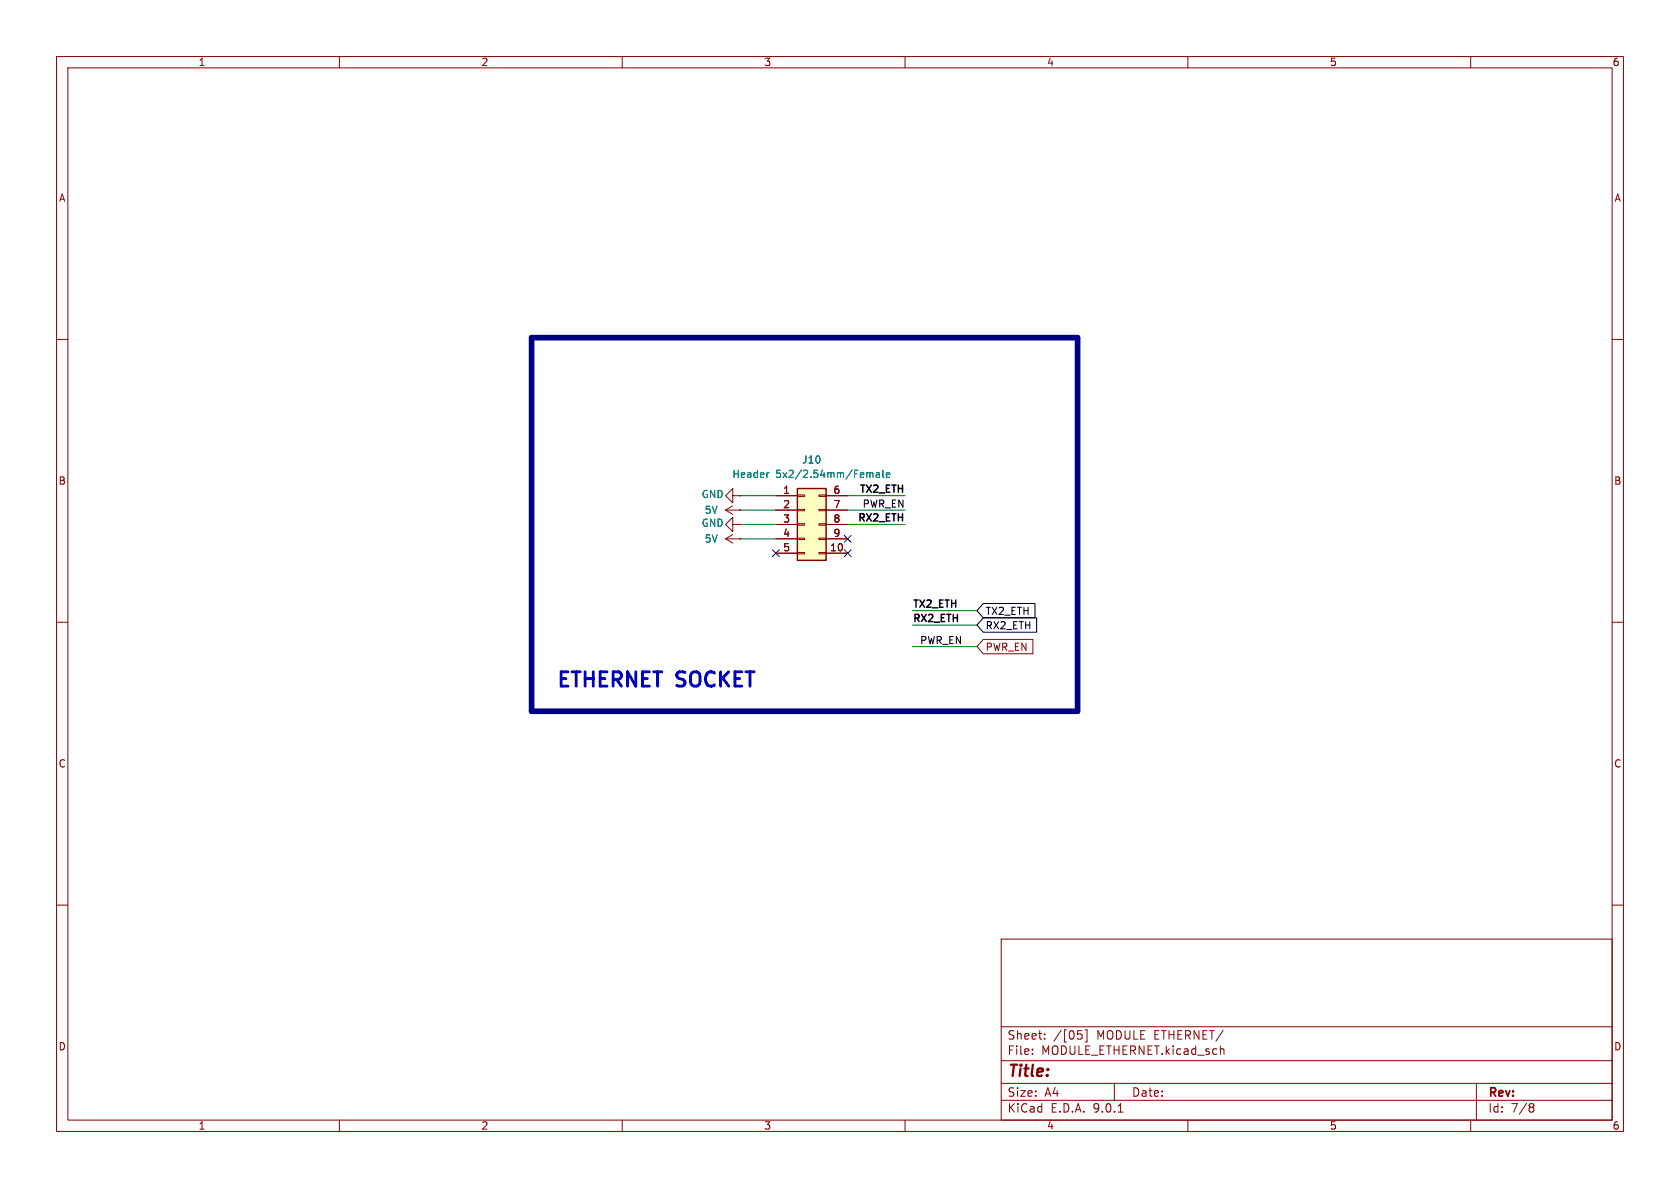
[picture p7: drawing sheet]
(kicad_sch
 (version 20250114)
 (generator "eeschema")
 (generator_version "9.0")
 (paper "A4")
 (lib_symbols
  (symbol "Connector_Generic:Conn_02x05_Top_Bottom"
   (pin_names
    (offset 1.016) (hide yes)) (exclude_from_sim no) (in_bom yes) (on_board yes)
   (property "Reference" "J" (at 1.27 7.62 0) (effects (font (size 1.27 1.27))))
   (property "Value" "Conn_02x05_Top_Bottom" (at 1.27 -7.62 0) (effects (font (size 1.27 1.27))))
   (property "Footprint" "" (at 0 0 0) (effects (font (size 1.27 1.27)) (hide yes)))
   (property "Datasheet" "~" (at 0 0 0) (effects (font (size 1.27 1.27)) (hide yes)))
   (property "Description" "Generic connector, double row, 02x05, top/bottom pin numbering scheme (row 1: 1...pins_per_row, row2: pins_per_row+1 ... num_pins), script generated (kicad-library-utils/schlib/autogen/connector/)" (at 0 0 0) (effects (font (size 1.27 1.27)) (hide yes)))
   (symbol "Conn_02x05_Top_Bottom_1_1"
    (rectangle (start -1.27 6.35) (end 3.81 -6.35) (stroke (width 0.254) (type default)) (fill (type background)))
    (rectangle (start -1.27 5.207) (end 0 4.953) (stroke (width 0.1524) (type default)) (fill (type none)))
    (rectangle (start -1.27 2.667) (end 0 2.413) (stroke (width 0.1524) (type default)) (fill (type none)))
    (rectangle (start -1.27 0.127) (end 0 -0.127) (stroke (width 0.1524) (type default)) (fill (type none)))
    (rectangle (start -1.27 -2.413) (end 0 -2.667) (stroke (width 0.1524) (type default)) (fill (type none)))
    (rectangle (start -1.27 -4.953) (end 0 -5.207) (stroke (width 0.1524) (type default)) (fill (type none)))
    (rectangle (start 3.81 5.207) (end 2.54 4.953) (stroke (width 0.1524) (type default)) (fill (type none)))
    (rectangle (start 3.81 2.667) (end 2.54 2.413) (stroke (width 0.1524) (type default)) (fill (type none)))
    (rectangle (start 3.81 0.127) (end 2.54 -0.127) (stroke (width 0.1524) (type default)) (fill (type none)))
    (rectangle (start 3.81 -2.413) (end 2.54 -2.667) (stroke (width 0.1524) (type default)) (fill (type none)))
    (rectangle (start 3.81 -4.953) (end 2.54 -5.207) (stroke (width 0.1524) (type default)) (fill (type none)))
    (pin passive line (at -5.08 5.08 0) (length 3.81) (name "Pin_1" (effects (font (size 1.27 1.27)))) (number "1" (effects (font (size 1.27 1.27)))))
    (pin passive line (at -5.08 2.54 0) (length 3.81) (name "Pin_2" (effects (font (size 1.27 1.27)))) (number "2" (effects (font (size 1.27 1.27)))))
    (pin passive line (at -5.08 0 0) (length 3.81) (name "Pin_3" (effects (font (size 1.27 1.27)))) (number "3" (effects (font (size 1.27 1.27)))))
    (pin passive line (at -5.08 -2.54 0) (length 3.81) (name "Pin_4" (effects (font (size 1.27 1.27)))) (number "4" (effects (font (size 1.27 1.27)))))
    (pin passive line (at -5.08 -5.08 0) (length 3.81) (name "Pin_5" (effects (font (size 1.27 1.27)))) (number "5" (effects (font (size 1.27 1.27)))))
    (pin passive line (at 7.62 5.08 180) (length 3.81) (name "Pin_6" (effects (font (size 1.27 1.27)))) (number "6" (effects (font (size 1.27 1.27)))))
    (pin passive line (at 7.62 2.54 180) (length 3.81) (name "Pin_7" (effects (font (size 1.27 1.27)))) (number "7" (effects (font (size 1.27 1.27)))))
    (pin passive line (at 7.62 0 180) (length 3.81) (name "Pin_8" (effects (font (size 1.27 1.27)))) (number "8" (effects (font (size 1.27 1.27)))))
    (pin passive line (at 7.62 -2.54 180) (length 3.81) (name "Pin_9" (effects (font (size 1.27 1.27)))) (number "9" (effects (font (size 1.27 1.27)))))
    (pin passive line (at 7.62 -5.08 180) (length 3.81) (name "Pin_10" (effects (font (size 1.27 1.27)))) (number "10" (effects (font (size 1.27 1.27))))))
   (embedded_fonts no))
  (symbol "power:GND"
   (power)
   (pin_numbers (hide yes))
   (pin_names
    (offset 0) (hide yes)) (exclude_from_sim no) (in_bom yes) (on_board yes)
   (property "Reference" "#PWR" (at 0 -6.35 0) (effects (font (size 1.27 1.27)) (hide yes)))
   (property "Value" "GND" (at 0 -3.81 0) (effects (font (size 1.27 1.27))))
   (property "Footprint" "" (at 0 0 0) (effects (font (size 1.27 1.27)) (hide yes)))
   (property "Datasheet" "" (at 0 0 0) (effects (font (size 1.27 1.27)) (hide yes)))
   (property "Description" "Power symbol creates a global label with name \"GND\" , ground" (at 0 0 0) (effects (font (size 1.27 1.27)) (hide yes)))
   (symbol "GND_0_1"
    (polyline (pts (xy 0 0) (xy 0 -1.27) (xy 1.27 -1.27) (xy 0 -2.54) (xy -1.27 -1.27) (xy 0 -1.27)) (stroke (width 0) (type default)) (fill (type none))))
   (symbol "GND_1_1"
    (pin power_in line (at 0 0 270) (length 0) (name "~" (effects (font (size 1.27 1.27)))) (number "1" (effects (font (size 1.27 1.27))))))
   (embedded_fonts no))
  (symbol "power:VCC"
   (power)
   (pin_numbers (hide yes))
   (pin_names
    (offset 0) (hide yes)) (exclude_from_sim no) (in_bom yes) (on_board yes)
   (property "Reference" "#PWR" (at 0 -3.81 0) (effects (font (size 1.27 1.27)) (hide yes)))
   (property "Value" "VCC" (at 0 3.556 0) (effects (font (size 1.27 1.27))))
   (property "Footprint" "" (at 0 0 0) (effects (font (size 1.27 1.27)) (hide yes)))
   (property "Datasheet" "" (at 0 0 0) (effects (font (size 1.27 1.27)) (hide yes)))
   (property "Description" "Power symbol creates a global label with name \"VCC\"" (at 0 0 0) (effects (font (size 1.27 1.27)) (hide yes)))
   (symbol "VCC_0_1"
    (polyline (pts (xy -0.762 1.27) (xy 0 2.54)) (stroke (width 0) (type default)) (fill (type none)))
    (polyline (pts (xy 0 2.54) (xy 0.762 1.27)) (stroke (width 0) (type default)) (fill (type none)))
    (polyline (pts (xy 0 0) (xy 0 2.54)) (stroke (width 0) (type default)) (fill (type none))))
   (symbol "VCC_1_1"
    (pin power_in line (at 0 0 90) (length 0) (name "~" (effects (font (size 1.27 1.27)))) (number "1" (effects (font (size 1.27 1.27))))))
   (embedded_fonts no)))
 (text "ETHERNET SOCKET\n"
  (exclude_from_sim no)
  (at 116.078 120.396 0)
  (effects (font (size 2.54 2.54) (thickness 0.508)
    (bold yes))))
 (no_connect
  (at 149.86 97.79))
 (no_connect
  (at 137.16 97.79))
 (no_connect
  (at 149.86 95.25))
 (wire
  (pts (xy 160.02 87.63) (xy 149.86 87.63))
  (stroke (width 0) (type default)))
 (wire
  (pts (xy 130.81 95.25) (xy 137.16 95.25))
  (stroke (width 0) (type default)))
 (wire
  (pts (xy 149.86 90.17) (xy 160.02 90.17))
  (stroke (width 0) (type default)))
 (bus
  (pts (xy 190.5 125.73) (xy 93.98 125.73))
  (stroke (width 1) (type default)))
 (bus
  (pts (xy 93.98 59.69) (xy 190.5 59.69))
  (stroke (width 1) (type default)))
 (wire
  (pts (xy 161.29 114.3) (xy 172.72 114.3))
  (stroke (width 0) (type default)))
 (wire
  (pts (xy 130.81 92.71) (xy 137.16 92.71))
  (stroke (width 0) (type default)))
 (wire
  (pts (xy 130.81 87.63) (xy 137.16 87.63))
  (stroke (width 0) (type default)))
 (wire
  (pts (xy 160.02 92.71) (xy 149.86 92.71))
  (stroke (width 0) (type default)))
 (bus
  (pts (xy 190.5 59.69) (xy 190.5 125.73))
  (stroke (width 1) (type default)))
 (wire
  (pts (xy 161.29 107.95) (xy 172.72 107.95))
  (stroke (width 0) (type default)))
 (bus
  (pts (xy 93.98 125.73) (xy 93.98 59.69))
  (stroke (width 1) (type default)))
 (wire
  (pts (xy 161.29 110.49) (xy 172.72 110.49))
  (stroke (width 0) (type default)))
 (wire
  (pts (xy 130.81 90.17) (xy 137.16 90.17))
  (stroke (width 0) (type default)))
 (label "RX2_ETH"
  (at 160.02 92.71 180)
  (effects (font (size 1.27 1.27) (thickness 0.254)
    (bold yes)) (justify right bottom)))
 (label "PWR_EN"
  (at 152.4 90.17 0)
  (effects (font (size 1.27 1.27)) (justify left bottom)))
 (label "PWR_EN"
  (at 162.56 114.3 0)
  (effects (font (size 1.27 1.27)) (justify left bottom)))
 (label "TX2_ETH"
  (at 161.29 107.95 0)
  (effects (font (size 1.27 1.27) (thickness 0.254)
    (bold yes)) (justify left bottom)))
 (label "RX2_ETH"
  (at 161.29 110.49 0)
  (effects (font (size 1.27 1.27) (thickness 0.254)
    (bold yes)) (justify left bottom)))
 (label "TX2_ETH"
  (at 160.02 87.63 180)
  (effects (font (size 1.27 1.27) (thickness 0.254)
    (bold yes)) (justify right bottom)))
 (global_label "RX2_ETH"
  (shape input)
  (at 172.72 110.49 0)
  (fields_autoplaced yes)
  (effects (font (size 1.27 1.27) (color 0 0 0 1)) (justify left))
  (property "Intersheetrefs" "${INTERSHEET_REFS}" (at 183.8089 110.49 0) (effects (font (size 1.27 1.27)) (justify left) (hide yes))))
 (global_label "PWR_EN"
  (shape input)
  (at 172.72 114.3 0)
  (fields_autoplaced yes)
  (effects (font (size 1.27 1.27)) (justify left))
  (property "Intersheetrefs" "${INTERSHEET_REFS}" (at 183.1437 114.3 0) (effects (font (size 1.27 1.27)) (justify left) (hide yes))))
 (global_label "TX2_ETH"
  (shape input)
  (at 172.72 107.95 0)
  (fields_autoplaced yes)
  (effects (font (size 1.27 1.27) (color 0 0 0 1)) (justify left))
  (property "Intersheetrefs" "${INTERSHEET_REFS}" (at 183.5065 107.95 0) (effects (font (size 1.27 1.27)) (justify left) (hide yes))))
 (symbol
  (lib_id "power:VCC")
  (at 130.81 90.17 90)
  (unit 1)
  (exclude_from_sim no)
  (in_bom yes)
  (on_board yes)
  (dnp no)
  (property "Reference" "#PWRr03" (at 134.62 90.17 0) (effects (font (size 1.27 1.27)) (hide yes)))
  (property "Value" "5V" (at 127 90.1699 90) (effects (font (size 1.27 1.27)) (justify left)))
  (property "Footprint" "" (at 130.81 90.17 0) (effects (font (size 1.27 1.27)) (hide yes)))
  (property "Datasheet" "" (at 130.81 90.17 0) (effects (font (size 1.27 1.27)) (hide yes)))
  (property "Description" "Power symbol creates a global label with name \"VCC\"" (at 130.81 90.17 0) (effects (font (size 1.27 1.27)) (hide yes)))
  (pin "1"))
 (symbol
  (lib_id "Connector_Generic:Conn_02x05_Top_Bottom")
  (at 142.24 92.71 0)
  (unit 1)
  (exclude_from_sim no)
  (in_bom yes)
  (on_board yes)
  (dnp no)
  (fields_autoplaced yes)
  (property "Reference" "J10" (at 143.51 81.28 0) (effects (font (size 1.27 1.27))))
  (property "Value" "Header 5x2/2.54mm/Female" (at 143.51 83.82 0) (effects (font (size 1.27 1.27))))
  (property "Footprint" "Connector_PinSocket_2.54mm:PinSocket_2x05_P2.54mm_Vertical" (at 142.24 92.71 0) (effects (font (size 1.27 1.27)) (hide yes)))
  (property "Datasheet" "~" (at 142.24 92.71 0) (effects (font (size 1.27 1.27)) (hide yes)))
  (property "Description" "Generic connector, double row, 02x05, top/bottom pin numbering scheme (row 1: 1...pins_per_row, row2: pins_per_row+1 ... num_pins), script generated (kicad-library-utils/schlib/autogen/connector/)" (at 142.24 92.71 0) (effects (font (size 1.27 1.27)) (hide yes)))
  (pin "10")
  (pin "8")
  (pin "2")
  (pin "1")
  (pin "5")
  (pin "4")
  (pin "3")
  (pin "7")
  (pin "6")
  (pin "9"))
 (symbol
  (lib_id "power:GND")
  (at 130.81 92.71 270)
  (unit 1)
  (exclude_from_sim no)
  (in_bom yes)
  (on_board yes)
  (dnp no)
  (property "Reference" "#PWR0165" (at 124.46 92.71 0) (effects (font (size 1.27 1.27)) (hide yes)))
  (property "Value" "GND" (at 125.984 92.456 90) (effects (font (size 1.27 1.27))))
  (property "Footprint" "" (at 130.81 92.71 0) (effects (font (size 1.27 1.27)) (hide yes)))
  (property "Datasheet" "" (at 130.81 92.71 0) (effects (font (size 1.27 1.27)) (hide yes)))
  (property "Description" "Power symbol creates a global label with name \"GND\" , ground" (at 130.81 92.71 0) (effects (font (size 1.27 1.27)) (hide yes)))
  (pin "1"))
 (symbol
  (lib_id "power:GND")
  (at 130.81 87.63 270)
  (unit 1)
  (exclude_from_sim no)
  (in_bom yes)
  (on_board yes)
  (dnp no)
  (property "Reference" "#PWR0166" (at 124.46 87.63 0) (effects (font (size 1.27 1.27)) (hide yes)))
  (property "Value" "GND" (at 125.984 87.376 90) (effects (font (size 1.27 1.27))))
  (property "Footprint" "" (at 130.81 87.63 0) (effects (font (size 1.27 1.27)) (hide yes)))
  (property "Datasheet" "" (at 130.81 87.63 0) (effects (font (size 1.27 1.27)) (hide yes)))
  (property "Description" "Power symbol creates a global label with name \"GND\" , ground" (at 130.81 87.63 0) (effects (font (size 1.27 1.27)) (hide yes)))
  (pin "1"))
 (symbol
  (lib_id "power:VCC")
  (at 130.81 95.25 90)
  (unit 1)
  (exclude_from_sim no)
  (in_bom yes)
  (on_board yes)
  (dnp no)
  (fields_autoplaced yes)
  (property "Reference" "#PWRr02" (at 134.62 95.25 0) (effects (font (size 1.27 1.27)) (hide yes)))
  (property "Value" "5V" (at 127 95.2499 90) (effects (font (size 1.27 1.27)) (justify left)))
  (property "Footprint" "" (at 130.81 95.25 0) (effects (font (size 1.27 1.27)) (hide yes)))
  (property "Datasheet" "" (at 130.81 95.25 0) (effects (font (size 1.27 1.27)) (hide yes)))
  (property "Description" "Power symbol creates a global label with name \"VCC\"" (at 130.81 95.25 0) (effects (font (size 1.27 1.27)) (hide yes)))
  (pin "1")))
